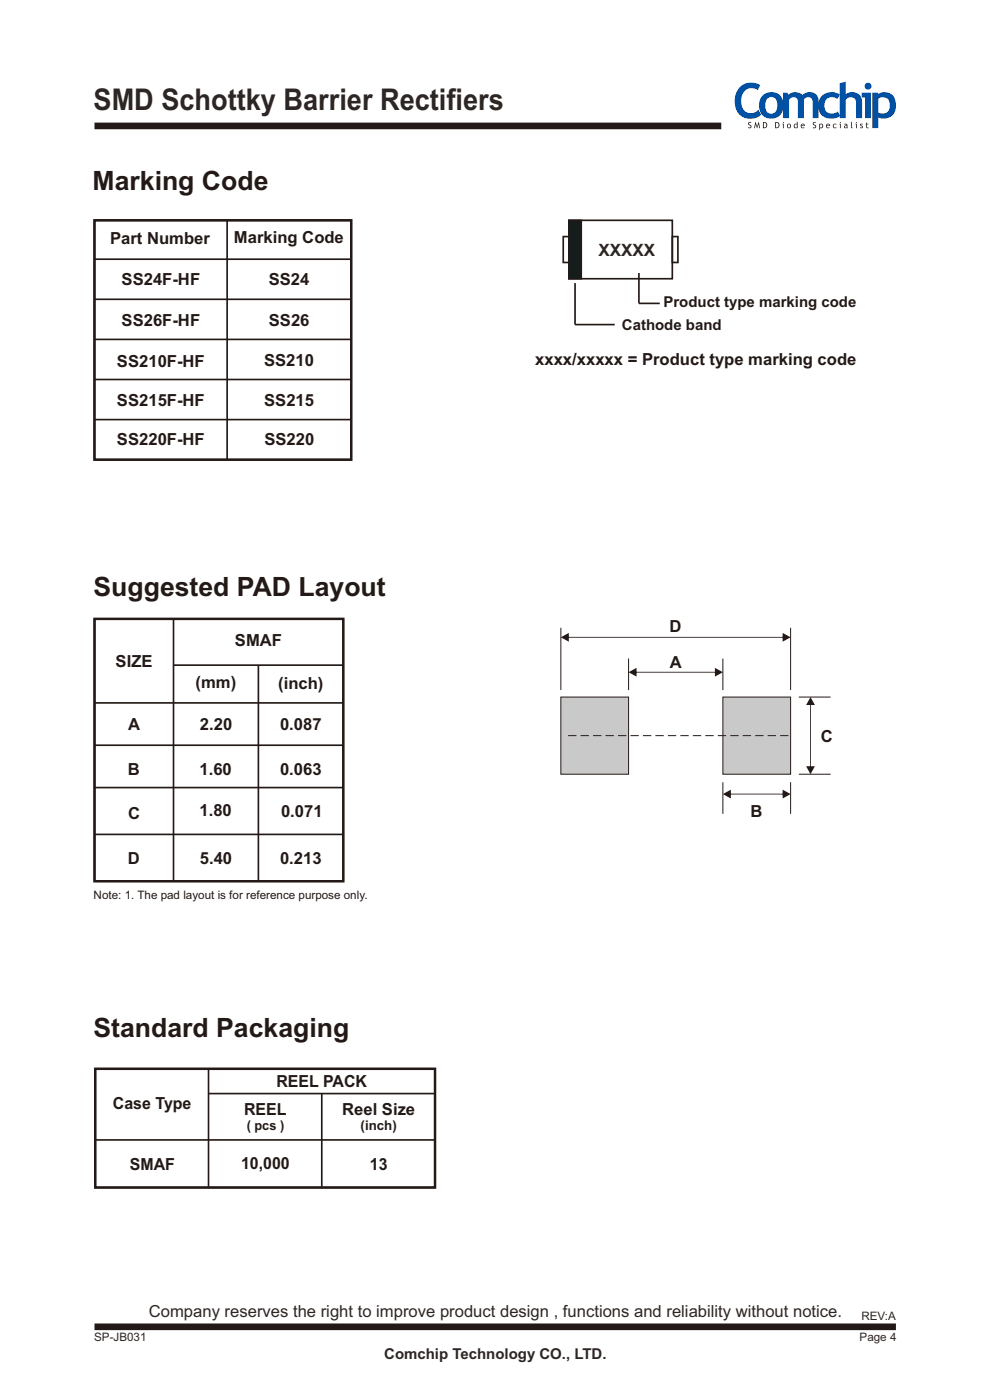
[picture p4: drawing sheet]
<svg xmlns="http://www.w3.org/2000/svg" width="210mm" height="297mm" viewBox="0 0 210 297" stroke-linecap="round" stroke-linejoin="round" font-family="sans-serif">
<path d="M20 26.7h133" fill="none" stroke="#231916" stroke-width="1.4" stroke-linecap="butt"/>
<g fill="#0051a4">
<path d="M157.1 18.3a3.7 3.7 0 0 1 4.2-.2l-.6 1a2.17 2.17 0 0 0-2.3-.2 2.17 2.17 0 0 0-1.2 2.1 2.32 2.32 0 0 0 2.4 3l.7-.3 .6-.4 .6 1a3.4 3.4 0 0 1-3.9 .6 3.4 3.4 0 0 1-1.7-3.5l.2-1.5 .4-.9z"/>
<path d="M166.1 19.7h.9l.2 .4a2.19 2.19 0 0 1 3 0 1.98 1.98 0 0 1 2.2-.4 1.98 1.98 0 0 1 1.2 1.8v3.6h-1.2v-3.4a.99 .99 0 0 0-.7-1.1 .99 .99 0 0 0-1.2 .6v3.9h-1.3v-3.6a.98 .98 0 0 0-.8-.9 .98 .98 0 0 0-1 .6v3.9h-1.3z"/>
<path d="M174.3 20.3a3.1 3.1 0 0 1 3.8-.2l-.5 .9a1.72 1.72 0 0 0-2.8 1.3 1.72 1.72 0 0 0 2.6 1.5l.3-.2 .5 1a3.1 3.1 0 0 1-4.4-.8 3.2 3.2 0 0 1 .5-3.5z"/>
<path d="M178.1 17.6l1.3-.3v2.7a2.12 2.12 0 0 1 2.3-.3 2.12 2.12 0 0 1 1.2 2v3.4h-1.3v-3.4a1.2 1.2 0 0 0-.9-1 1.2 1.2 0 0 0-1.3 .5v3.9h-1.3z"/>
<path d="M161.7 20.3a2.63 2.63 0 0 1 3.2-.5 2.63 2.63 0 0 1 1.3 3 2.62 2.62 0 0 1-3.1 2.3 2.62 2.62 0 0 1-2.1-3.2l.3-.9zM162.9 20.8a2.38 2.38 0 0 0 0 3.1 1.37 1.37 0 0 0 1.5-.1 1.37 1.37 0 0 0 .5-1.5 1.34 1.34 0 0 0-.4-1.4 1.34 1.34 0 0 0-1.4-.2z"/>
<path d="M183.4 18.3a.75 .75 0 0 1 1.5 0 .75 .75 0 0 1-1.5 0zM182.8 19.7h2v5.4h-1.3v-4.4h-.7z"/>
<path d="M185 19.7h1.3v.3a2.39 2.39 0 0 1 2.7-.1 2.39 2.39 0 0 1 1 2.5 2.59 2.59 0 0 1-3.7 2.5v2.3h-1.3zM186.3 21v2.8a1.59 1.59 0 0 0 1.9 0 1.59 1.59 0 0 0 .5-1.9 1.44 1.44 0 0 0-.9-1.2 1.44 1.44 0 0 0-1.5 .3z"/>
</g>
<g fill="#231916">
<path d="M158.8 26l.5-.1v.2h-.4v.3a.44 .44 0 0 1 .5 .5 .44 .44 0 0 1-.7 .2l.1-.1a.24 .24 0 0 0 .4 0 .24 .24 0 0 0-.2-.4l-.3-.3z"/>
<path d="M160.2 25.9l.4 .9 .4-.9 .2 1.3h-.1l-.2-.8-.3 .8-.3-.8-.2 .8h-.1z"/>
<path d="M172.5 26l.6-.1-.1 .2h-.4v.3a.44 .44 0 0 1 .5 .5 .44 .44 0 0 1-.7 .2l.1-.1a.24 .24 0 0 0 .4 0 .24 .24 0 0 0-.2-.4l-.3-.3z"/>
<path d="M176.8 26.4l.4-.2 .2 .1v.1a.34 .34 0 0 0-.5 .1 .34 .34 0 0 0 0 .5 .34 .34 0 0 0 .5 0v.1a.5 .5 0 0 1-.6 0 .5 .5 0 0 1 0-.7z"/>
<path d="M180.5 25.9h.2v1l.1 .3-.3-.1z"/>
<path d="M182.5 26.3h.5l-.1 .2-.3-.1v.2a.36 .36 0 0 1 .4 .4 .36 .36 0 0 1-.6 .1l.1-.1 .2 .1 .2-.2-.4-.3z"/>
<path d="M183.7 26h.2v.2h.3v.2h-.3v.5l.3 .3h-.3l-.1-.2-.1-.6h-.1z"/>
<path d="M161.8 25.9a.7 .7 0 0 1 1 .6 .7 .7 0 0 1-1 .7zM162 26.1v.9a.49 .49 0 0 0 .6-.5 .49 .49 0 0 0-.6-.4z"/>
<path d="M164.4 25.9a.7 .7 0 0 1 1 .6 .7 .7 0 0 1-1 .7zM164.6 26.1v.9a.49 .49 0 0 0 .6-.5 .49 .49 0 0 0-.6-.4z"/>
<path d="M166.1 26a.1 .1 0 0 1 .2 0 .1 .1 0 0 1-.2 0zM166 26.2h.3v1h-.2v-.8z"/>
<path d="M166.9 26.7a.5 .5 0 0 1 1 0 .5 .5 0 0 1-1 0zM167.2 26.5l-.1 .4 .3 .2a.32 .32 0 0 0 .2-.4 .32 .32 0 0 0-.4-.2z"/>
<path d="M168.5 26.4l.5-.1v-.4h.2v1.3l-.2-.1a.46 .46 0 0 1-.6-.1 .46 .46 0 0 1 .1-.6zM168.6 26.5v.4l.4 .1v-.5z"/>
<path d="M170 26.4a.42 .42 0 0 1 .5-.1 .42 .42 0 0 1 .2 .4h-.7l.2 .4 .4-.1v.1a.5 .5 0 0 1-.7 0 .5 .5 0 0 1 .1-.7zM170.1 26.4l-.1 .2h.6l-.2-.2z"/>
<path d="M173.8 26.2l.2 .1a.46 .46 0 0 1 .6 .4 .46 .46 0 0 1-.6 .4v.5h-.2zM174 26.5v.6a.34 .34 0 0 0 .4-.4 .34 .34 0 0 0-.4-.3z"/>
<path d="M175.3 26.4a.42 .42 0 0 1 .6-.1 .42 .42 0 0 1 .2 .4h-.7l.2 .4 .3-.1 .1 .1a.5 .5 0 0 1-.7 0 .5 .5 0 0 1 0-.7zM175.5 26.4l-.1 .2h.5l-.1-.2z"/>
<path d="M178.2 26a.1 .1 0 0 1 .2 0 .1 .1 0 0 1-.2 0zM178 26.2h.3v1h-.1v-.8z"/>
<path d="M179.1 26.3a.42 .42 0 0 1 .7 .3v.6l-.2-.1-.3 .1a.33 .33 0 0 1-.3-.4 .33 .33 0 0 1 .5-.2h.1l-.1-.2-.4 .1zM179.3 26.8l-.1 .2h.4v-.3z"/>
<path d="M181.6 26a.1 .1 0 0 1 .2 0 .1 .1 0 0 1-.2 0zM181.4 26.2h.3v1h-.1v-.8z"/>
</g>
<g fill="none" stroke="#231916" stroke-width=".35">
<path d="M20 46.7h54.5v50.8h-54.5zM20 55h54.5M48.2 46.7v50.8M120.7 46.7h21.9v12.4h-21.9zM20 72h54.5M20 63.5h54.5M135.5 64.4h4.5M20 80.5h54.5M20 89h54.5M20 131.3h52.8v55.6h-52.8zM36.8 131.3v55.6M20 158.1h52.8"/>
<path d="M20 149.1h52.8M36.8 141.1h36M54.8 141.1v45.8M20 167.1h52.8M20 177h53M20 226.7h72.3M20.2 226.8v25.1M44.2 226.8v25.1M44.2 232h48.1M68.3 232v19.8M92.3 226.6v25.3h-72.2M20.2 241.8h72.1"/>
</g>
<path d="M20 46.7h54.5v50.8h-54.5zM20 131.3h52.8v55.6h-52.8zM20.2 226.7h72.1v25.2h-72.1z" fill="none" stroke="#231916" stroke-width=".53"/>
<path d="M20 281.5h170" fill="none" stroke="#231916" stroke-width="1.4" stroke-linecap="butt"/>
<path d="M120.7 46.7h2.6v12.4h-2.6z" fill="#151c1c" stroke="#231916" stroke-width=".35"/>
<path d="M119.5 50.2h1.2v5.5h-1.2zM135.5 57.9v6.5M142.6 50.2h1.2v5.5h-1.2zM122 68.9h8.4M122 60.1v8.8" fill="none" stroke="#231916" stroke-width=".35"/>
<path d="M153.3 147.9h14.4v16.3h-14.4z" fill-rule="evenodd" fill="#c9c9ca" stroke="#231916" stroke-width=".21"/>
<path d="M133.3 142.6l1.7-.9v1.8zM134.9 142.5h16.9v.2h-16.9zM151.7 141.7l1.6 .9-1.6 .9z" fill="#231916"/>
<path d="M133.3 139.7v6.7M153.3 139.7v6.7" fill="none" stroke="#231916" stroke-width=".21"/>
<path d="M119 135.2l1.7-.9v1.8zM120.5 135.1h45.7v.2h-45.7zM166 134.3l1.7 .9-1.7 .9z" fill="#231916"/>
<path d="M119 133.2v13.2M167.7 133.2v13.2M169.4 147.9h6.8M153.3 165.9v6.7M167.7 165.9v6.7M169.4 164.2h6.8" fill="none" stroke="#231916" stroke-width=".21"/>
<g fill="#231916">
<path d="M153.3 168.5l1.7-1v1.9zM154.9 168.4h11.3v.1h-11.3zM166 167.5l1.7 1-1.7 .9z"/>
<path d="M171 162.6h1.9l-1 1.6zM171.8 149.4h.2v13.3h-.2zM171.9 147.9l1 1.7h-1.9z"/>
</g>
<path d="M119 147.9h14.3v16.3h-14.3z" fill-rule="evenodd" fill="#c9c9ca" stroke="#231916" stroke-width=".21"/>
<path d="M120.5 156.1h47.3" fill="none" stroke="#231916" stroke-width=".21" stroke-dasharray="1.8 .9" stroke-linecap="butt"/>
<g font-size="6.3" fill="#2c2724">
<text x="19.8" y="23.4">SMD Schottky Barrier Rectif</text>
<text x="94.7" y="23.4">iers</text>
</g>
<g font-size="5.6" fill="#231916">
<text x="19.6" y="40.4">Marking Code</text>
<text x="19.8" y="126.4">Suggested PAD Layout</text>
<text x="19.8" y="220.1">Standard Packaging</text>
</g>
<text font-size="3.6" fill="#2c2724" x="127" y="54.2">XXXXX</text>
<g font-size="3.5" fill="#231916">
<text x="23.4" y="51.9">Part Number</text>
<text x="49.6" y="51.6">Marking Code</text>
<text x="25.8" y="60.4">SS24F-HF</text>
<text x="57" y="60.5">SS24</text>
<text x="25.8" y="69.1">SS26F-HF</text>
<text x="57" y="69.2">SS26</text>
<text x="24.8" y="77.8">SS210F-HF</text>
<text x="56" y="77.6">SS210</text>
<text x="113.5" y="77.5">xxxx/xxxxx = Product type marking code</text>
<text x="24.8" y="86.1">SS215F-HF</text>
<text x="56" y="86.2">SS215</text>
<text x="24.8" y="94.4">SS220F-HF</text>
<text x="56.1" y="94.4">SS220</text>
<text x="49.8" y="137.1">SMAF</text>
<text x="142" y="134.1">D</text>
<text x="24.5" y="141.5">SIZE</text>
<text x="142.1" y="141.8">A</text>
<text x="41.5" y="146">(mm)</text>
<text x="59" y="146.2">(inch)</text>
<text x="27.2" y="154.9">A</text>
<text x="42.4" y="154.9">2.20</text>
<text x="59.4" y="154.9">0.087</text>
<text x="174.1" y="157.3">C</text>
<text x="27.1" y="164.3">B</text>
<text x="42.3" y="164.3">1.60</text>
<text x="59.4" y="164.3">0.063</text>
<text x="27.2" y="173.8">C</text>
<text x="42.3" y="173.2">1.80</text>
<text x="59.6" y="173.3">0.071</text>
<text x="159.2" y="173.3">B</text>
<text x="27.1" y="183.2">D</text>
<text x="42.4" y="183.2">5.40</text>
<text x="59.4" y="183.2">0.213</text>
<text x="58.6" y="230.6">REEL PACK</text>
<text x="24" y="235.2">Case Type</text>
<text x="51.8" y="236.5">REEL</text>
<text x="72.6" y="236.5">Reel Size</text>
<text x="27.5" y="248.2">SMAF</text>
<text x="51.1" y="247.9">10,000</text>
<text x="78.5" y="248.1">13</text>
</g>
<text font-size="3.5" fill="#2c2724" x="31.6" y="279.3">Company reserves the right to improve product design , functions and reliability without notice.</text>
<g font-size="3.2" fill="#231916">
<text x="140.7" y="65.2">Product type marking code</text>
<text x="131.9" y="70">Cathode band</text>
</g>
<text font-size="3.2" fill="#2c2724" x="81.5" y="288.3">Comchip Technology CO., LTD.</text>
<g font-size="2.8" fill="#231916">
<text x="52.3" y="239.7">( pcs )</text>
<text x="76.5" y="239.7">(inch)</text>
</g>
<text font-size="2.5" fill="#231916" x="19.9" y="190.6">Note: 1. The pad layout is for reference purpose only.</text>
<g font-size="2.5" fill="#2c2724">
<text x="182.7" y="280.1">REV:A</text>
<text x="20" y="284.5">SP-JB031</text>
<text x="182.3" y="284.5">Page 4</text>
</g>
</svg>
